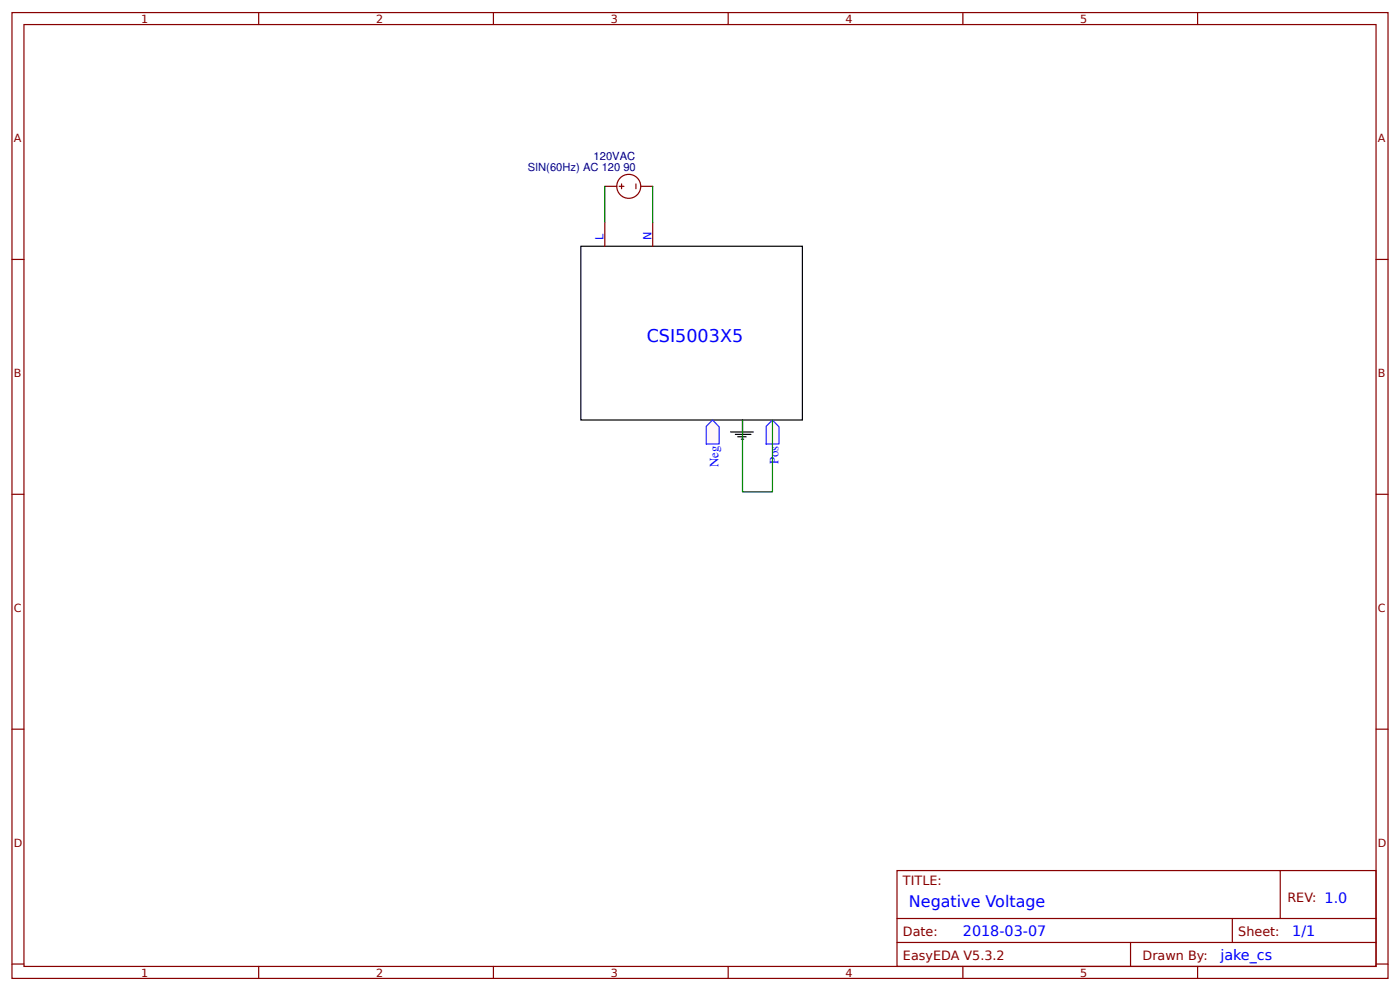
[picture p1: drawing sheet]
<svg xmlns="http://www.w3.org/2000/svg" width="309mm" height="219mm" viewBox="0 0 309 219" stroke-linecap="round" stroke-linejoin="round" font-family="sans-serif">
<g fill="none" stroke="#800" stroke-width=".26">
<path d="M2.6 2.8h304.1v213.2h-304.1zM5.3 5.4h298.7v208h-298.7zM57.1 2.8v2.6M109 2.8v2.6M160.9 2.8v2.6M212.7 2.8v2.6M264.6 2.8v2.6M2.6 57.3h2.7M133.6 49.1v5.3M133.6 41.1h2.7M136.8 41.1h1M137.3 40.6v1.1"/>
<path d="M140.5 40.6v1.1M141.6 41.1h2.6M144.2 49.1v5.3M304 57.3h2.7M2.6 109.1h2.7M304 109.1h2.7M2.6 161h2.7M304 161h2.7M198.2 192.2h105.8v21.2h-105.8zM282.8 192.2v10.6M2.6 212.9h2.7M57.1 213.4v2.6"/>
<path d="M109 213.4v2.6M160.9 213.4v2.6M198.2 202.8h105.8M198.2 208.1h105.8M212.7 213.4v2.6M249.8 208.1v5.3M264.6 213.4v2.6M272.3 202.8v5.3M304 212.9h2.7"/>
<circle cx="138.9" cy="41.1" r="2.65"/>
</g>
<path d="M128.3 54.4h49v38.3h-49zM161.4 95.4h5M162.5 95.9h3.4M163 96.4h1.8M163.8 97h.5M164 92.7v2.7" fill="none" stroke="#000" stroke-width=".26"/>
<path d="M133.6 41.1v8M144.2 41.1v8" fill="none" stroke="#080" stroke-width=".26"/>
<g fill="#fff7f8" stroke="#430aff" stroke-width=".26">
<path d="M156 94.1l1.4-1.4 1.5 1.6v3.7l-2.9 .1z"/>
<path d="M169.3 94.1l1.4-1.4 1.4 1.6v3.7l-2.8 .1z"/>
</g>
<path d="M164 92.7v15.9h6.7v-15.9" fill="none" stroke="#080" stroke-width=".26"/>
<text font-size="3.9" fill="#00f" x="142.9" y="75.5">CSI5003X5</text>
<text font-size="3.5" fill="#00f" x="200.8" y="200.2">Negative Voltage</text>
<g font-size="3.2" fill="#00f">
<text x="212.7" y="206.8">2018-03-07</text>
<text x="285.5" y="206.8">1/1</text>
<text x="269.6" y="212.1">jake_cs</text>
</g>
<g font-size="2.8" fill="#00f">
<text x="158.7" y="103.1" transform="rotate(-90 158.7 103.1)">Neg</text>
<text x="172" y="102.5" transform="rotate(-90 172 102.5)">Pos</text>
</g>
<g font-size="2.8" fill="#800">
<text x="199.5" y="195.4">TITLE:</text>
<text x="284.4" y="199.1">REV: 1.0</text>
<text x="199.5" y="206.8">Date:</text>
<text x="273.6" y="206.8">Sheet:</text>
<text x="199.5" y="212.1">EasyEDA V5.3.2</text>
<text x="252.4" y="212.1">Drawn By:</text>
</g>
<g font-size="2.5" fill="#800">
<text x="31.2" y="5">1</text>
<text x="83.1" y="5">2</text>
<text x="134.9" y="5">3</text>
<text x="186.8" y="5">4</text>
<text x="238.7" y="5">5</text>
<text x="3" y="31.4">A</text>
<text x="304.4" y="31.4">A</text>
<text x="3" y="83.2">B</text>
<text x="304.4" y="83.2">B</text>
<text x="3" y="135.1">C</text>
<text x="304.4" y="135.1">C</text>
<text x="3" y="186.9">D</text>
<text x="304.4" y="186.9">D</text>
<text x="31.2" y="215.6">1</text>
<text x="83.1" y="215.6">2</text>
<text x="134.9" y="215.6">3</text>
<text x="186.8" y="215.6">4</text>
<text x="238.7" y="215.6">5</text>
</g>
<g font-size="2.5" fill="#000080">
<text x="131.1" y="35.3">120VAC</text>
<text x="116.6" y="37.7">SIN(60Hz) AC 120 90</text>
</g>
<g font-size="2.5" fill="#00f">
<text x="133.3" y="53" transform="rotate(-90 133.3 53)">L</text>
<text x="143.9" y="53" transform="rotate(-90 143.9 53)">N</text>
</g>
</svg>
